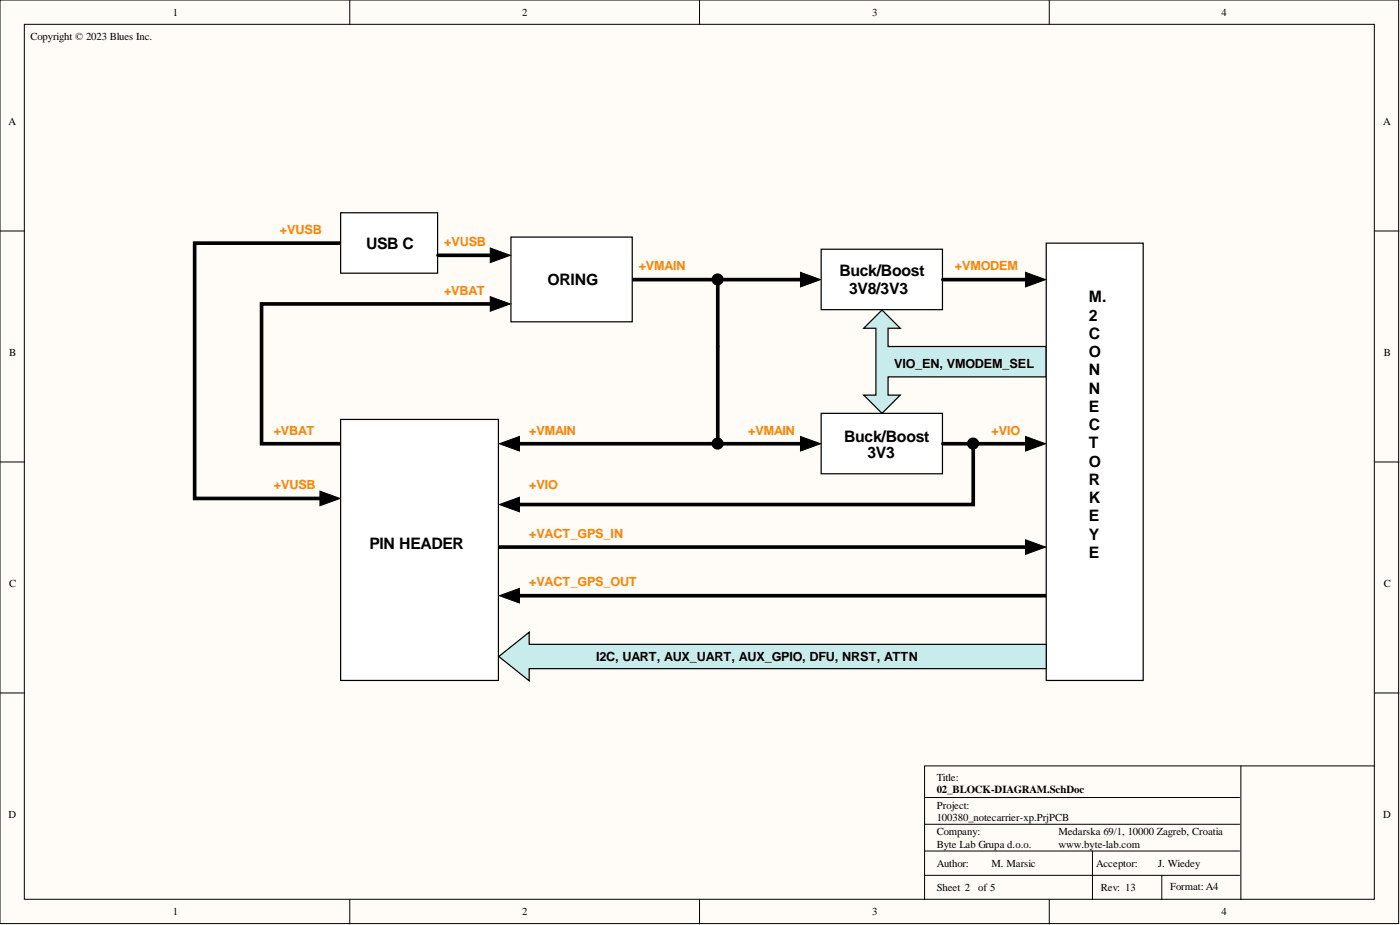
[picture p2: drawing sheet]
<svg xmlns="http://www.w3.org/2000/svg" width="292mm" height="193mm" viewBox="0 0 292 193" stroke-linecap="round" stroke-linejoin="round" font-family="sans-serif">
<g fill="#fffcf8" stroke="#000" stroke-width=".21">
<path d="M0 0h291.8v192.7h-291.8z"/>
<path d="M5.1 5.1h281.6v182.5h-281.6z"/>
</g>
<g fill="none" stroke="#000" stroke-width=".21">
<path d="M73 0v5.1M145.9 0v5.1M218.9 0v5.1M0 48.2h5.1M286.8 48.2h5.1M0 96.4h5.1M286.8 96.4h5.1M0 144.6h5.1M258.9 159.8v27.9M286.8 159.8h-93.9v27.9M286.8 144.6h5.1M192.9 166.4h65.7"/>
<path d="M192.9 172h65.7M192.9 177.5h65.7M227.9 177.5v10.2M73 187.7v5.1M145.9 187.7v5.1M192.9 182.6h65.7M218.9 187.7v5.1M242.4 182.6v5.1"/>
</g>
<path d="M180.2 68.5l3.8-3.8 3.8 3.8h-2.5v3.8h33v6.3h-33v3.8h2.5l-3.8 3.8-3.8-3.8h2.6v-13.9z" fill-rule="evenodd" fill="#c8ebeb"/>
<path d="M180.2 68.5l3.8-3.8 3.8 3.8h-2.5v3.8h33v6.3h-33v3.8h2.5l-3.8 3.8-3.8-3.8h2.6v-13.9z" fill="none" stroke="#000" stroke-width=".25"/>
<path d="M71.1 50.7h-30.5v53.3h29.2M203.1 92.6v12.7h-97.8M104.1 114.1h112.9M105.3 124.3h113" fill="none" stroke="#000" stroke-width=".76"/>
<path d="M66.8 102.5l4.1 1.5-4.1 1.5zM104.2 105.3l4.2-1.6v3.1zM214 112.6l4.2 1.5-4.2 1.6zM104.2 124.3l4.2-1.5v3z" fill="#000"/>
<path d="M66.8 102.5l4.1 1.5-4.1 1.5zM104.2 105.3l4.2-1.6v3.1zM214 112.6l4.2 1.5-4.2 1.6zM104.2 124.3l4.2-1.5v3z" fill="none" stroke="#000" stroke-width=".21"/>
<g fill="#fff" stroke="#000" stroke-width=".25">
<path d="M171.3 86.2h25.3v12.6h-25.3z"/>
<path d="M218.3 50.7h20.2v91.3h-20.2z"/>
<path d="M71.1 44.4h20.2v12.6h-20.2z"/>
</g>
<path d="M132 58.3h38.1" fill="none" stroke="#000" stroke-width=".76"/>
<path d="M167 56.8l4.2 1.5-4.2 1.6z" fill="#000"/>
<path d="M167 56.8l4.2 1.5-4.2 1.6z" fill="none" stroke="#000" stroke-width=".21"/>
<path d="M106.6 49.5h25.3v17.6h-25.3z" fill="#fff" stroke="#000" stroke-width=".25"/>
<path d="M91.4 53.3h13.9M105.3 63.4h-50.7v29.2h16.5M149.8 92.6h20.3" fill="none" stroke="#000" stroke-width=".76"/>
<path d="M102.3 51.7l4.2 1.6-4.2 1.5zM102.3 61.9l4.2 1.5-4.2 1.5zM167 91.1l4.2 1.5-4.2 1.5z" fill="#000"/>
<path d="M102.3 51.7l4.2 1.6-4.2 1.5zM102.3 61.9l4.2 1.5-4.2 1.5zM167 91.1l4.2 1.5-4.2 1.5z" fill="none" stroke="#000" stroke-width=".21"/>
<circle cx="149.7" cy="58.3" r=".62" fill="none" stroke="#000" stroke-width="1.3"/>
<path d="M71.1 87.5h32.9v54.5h-32.9z" fill="#fff" stroke="#000" stroke-width=".25"/>
<path d="M149.8 72.3v20.3h-44.5M196.7 92.6h20.3" fill="none" stroke="#000" stroke-width=".76"/>
<path d="M104.2 92.6l4.2-1.5v3zM214 91.1l4.2 1.5-4.2 1.5z" fill="#000"/>
<path d="M104.2 92.6l4.2-1.5v3zM214 91.1l4.2 1.5-4.2 1.5z" fill="none" stroke="#000" stroke-width=".21"/>
<circle cx="149.7" cy="92.5" r=".62" fill="none" stroke="#000" stroke-width="1.3"/>
<path d="M104.1 137l6.3-5.1v2.5h107.9v5.1h-107.9v2.5z" fill-rule="evenodd" fill="#c8ebeb"/>
<path d="M104.1 137l6.3-5.1v2.5h107.9v5.1h-107.9v2.5z" fill="none" stroke="#000" stroke-width=".25"/>
<path d="M149.8 58.3v14" fill="none" stroke="#000" stroke-width=".76"/>
<path d="M171.3 52h25.3v12.6h-25.3z" fill="#fff" stroke="#000" stroke-width=".25"/>
<circle cx="203" cy="92.5" r=".62" fill="none" stroke="#000" stroke-width="1.3"/>
<path d="M196.7 58.3h20.3" fill="none" stroke="#000" stroke-width=".76"/>
<path d="M214 56.8l4.2 1.5-4.2 1.6z" fill="#000"/>
<path d="M214 56.8l4.2 1.5-4.2 1.6z" fill="none" stroke="#000" stroke-width=".21"/>
<g font-size="3.3">
<text x="76.4" y="51.9">USB C</text>
<text x="114.2" y="59.5">ORING</text>
<text x="175.1" y="57.5">Buck/Boost</text>
<text x="177.2" y="61.3">3V8/3V3</text>
<text x="227.2" y="63.1">M.</text>
<text x="227.2" y="66.9">2</text>
<text x="227.2" y="70.7">C</text>
<text x="227.2" y="74.5">O</text>
<text x="227.2" y="78.3">N</text>
<text x="227.2" y="82.1">N</text>
<text x="227.2" y="85.9">E</text>
<text x="227.2" y="89.7">C</text>
<text x="176.2" y="92.3">Buck/Boost</text>
<text x="181" y="95.6">3V3</text>
<text x="227.2" y="93.5">T</text>
<text x="227.2" y="97.3">O</text>
<text x="227.2" y="101.1">R</text>
<text x="227.2" y="104.9">K</text>
<text x="227.2" y="108.7">E</text>
<text x="227.2" y="112.5">Y</text>
<text x="77.1" y="114.6">PIN HEADER</text>
<text x="227.2" y="116.4">E</text>
</g>
<g font-size="2.6" fill="#fd8300">
<text x="58.4" y="48.8">+VUSB</text>
<text x="92.6" y="51.3">+VUSB</text>
<text x="133.3" y="56.4">+VMAIN</text>
<text x="199.3" y="56.4">+VMODEM</text>
<text x="92.6" y="61.5">+VBAT</text>
<text x="57.1" y="90.6">+VBAT</text>
<text x="110.4" y="90.6">+VMAIN</text>
<text x="156.1" y="90.6">+VMAIN</text>
<text x="206.9" y="90.6">+VIO</text>
<text x="57.1" y="102.1">+VUSB</text>
<text x="110.4" y="102.1">+VIO</text>
<text x="110.4" y="112.2">+VACT_GPS_IN</text>
<text x="110.4" y="122.4">+VACT_GPS_OUT</text>
</g>
<g font-size="2.6">
<text x="186.6" y="76.7">VIO_EN, VMODEM_SEL</text>
<text x="124.4" y="137.8">I2C, UART, AUX_UART, AUX_GPIO, DFU, NRST, ATTN</text>
</g>
<text font-size="2.3" x="195.4" y="165.3">02_BLOCK-DIAGRAM.SchDoc</text>
<g font-size="2.2">
<text x="36.1" y="3.3">1</text>
<text x="108.9" y="3.3">2</text>
<text x="182" y="3.3">3</text>
<text x="254.9" y="3.3">4</text>
<text x="6.3" y="8.4">Copyright © 2023 Blues Inc.</text>
<text x="1.8" y="26.1">A</text>
<text x="288.6" y="26.1">A</text>
<text x="1.9" y="74.3">B</text>
<text x="288.7" y="74.3">B</text>
<text x="1.9" y="122.5">C</text>
<text x="288.7" y="122.5">C</text>
<text x="195.4" y="162.9">Title:</text>
<text x="1.8" y="170.6">D</text>
<text x="195.4" y="168.7">Project:</text>
<text x="195.4" y="171.2">100380_notecarrier-xp.PrjPCB</text>
<text x="288.6" y="170.6">D</text>
<text x="195.4" y="174.3">Company:</text>
<text x="195.4" y="176.8">Byte Lab Grupa d.o.o.</text>
<text x="220.8" y="174.3">Medarska 69/1, 10000 Zagreb, Croatia</text>
<text x="220.8" y="176.8">www.byte-lab.com</text>
<text x="195.4" y="185.9">Sheet 2</text>
<text x="195.4" y="180.9">Author:</text>
<text x="204.1" y="185.9">of 5</text>
<text x="206.9" y="180.9">M. Marsic</text>
<text x="228.7" y="180.9">Acceptor:</text>
<text x="229.7" y="185.9">Rev: 13</text>
<text x="241.6" y="180.9">J. Wiedey</text>
<text x="244.2" y="185.7">Format: A4</text>
<text x="36.1" y="191">1</text>
<text x="108.9" y="191">2</text>
<text x="182" y="191">3</text>
<text x="254.9" y="191">4</text>
</g>
</svg>
